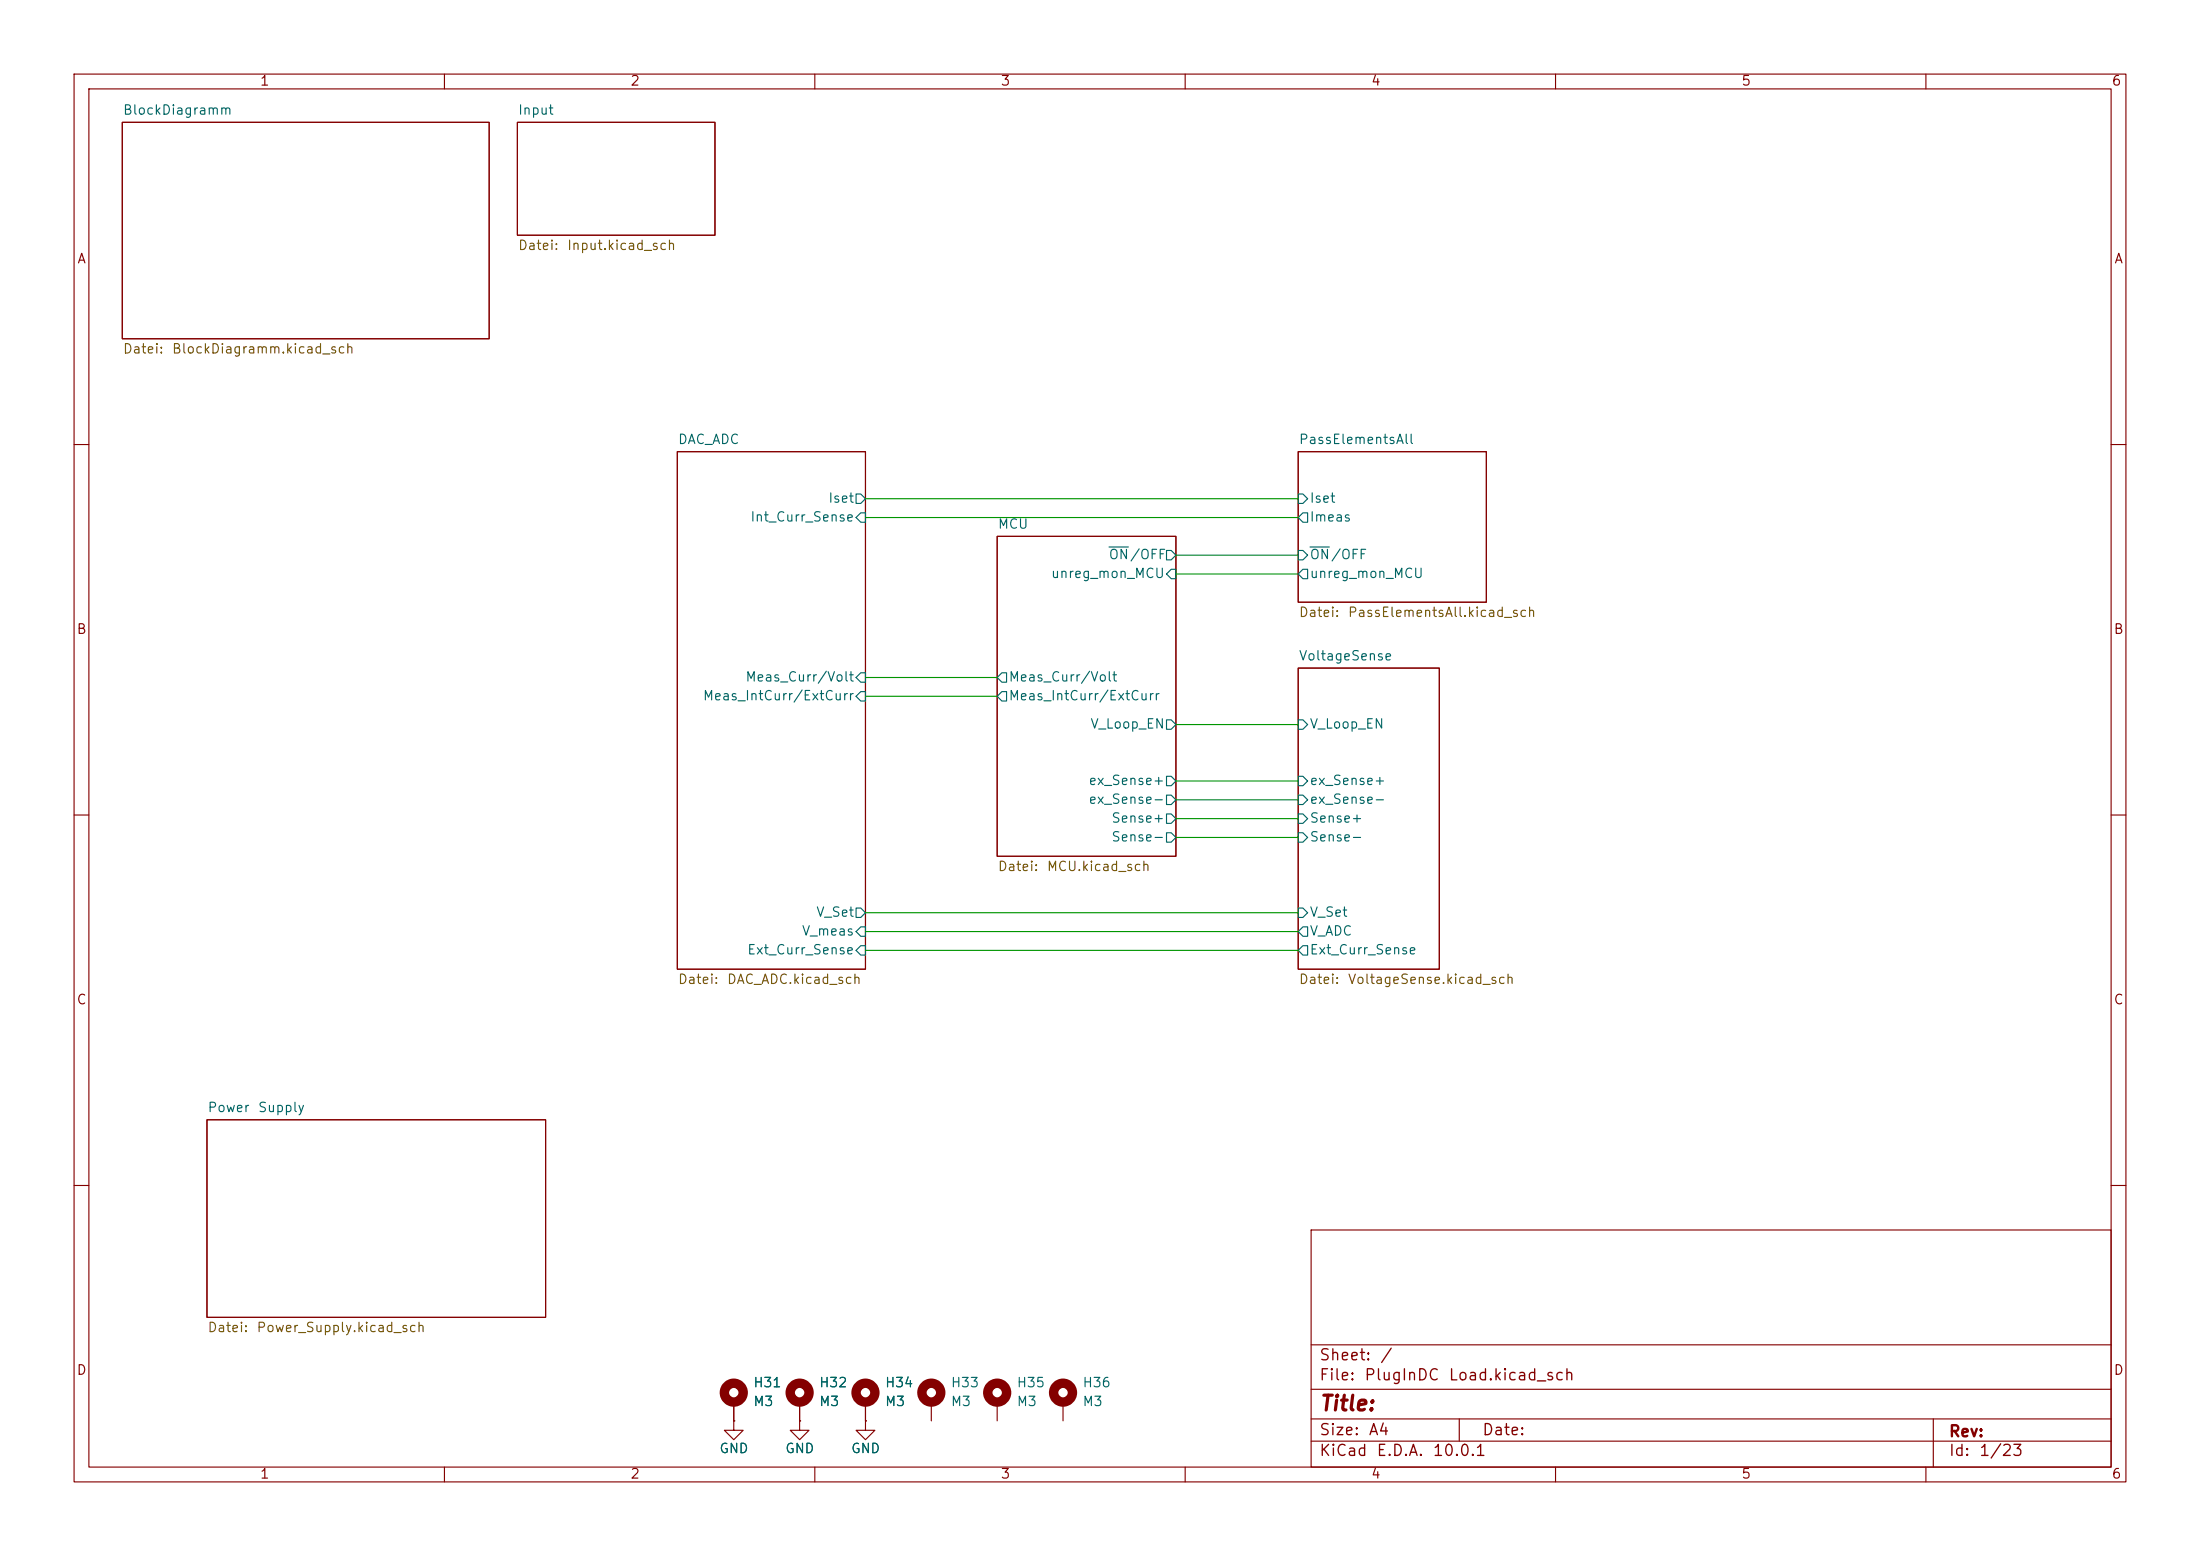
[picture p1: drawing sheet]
(kicad_sch
 (version 20260306)
 (generator "eeschema")
 (generator_version "10.0")
 (paper "A4")
 (lib_symbols
  (symbol "Mechanical:MountingHole_Pad"
   (pin_numbers (hide yes))
   (pin_names
    (offset 1.016) (hide yes)) (exclude_from_sim no) (in_bom no) (on_board yes)
   (in_pos_files yes)
   (duplicate_pin_numbers_are_jumpers no)
   (property "Reference" "H" (at 0 6.35 0) (show_name no) (do_not_autoplace no) (effects (font (size 1.27 1.27))))
   (property "Value" "MountingHole_Pad" (at 0 4.445 0) (show_name no) (do_not_autoplace no) (effects (font (size 1.27 1.27))))
   (property "Footprint" "" (at 0 0 0) (show_name no) (do_not_autoplace no) (hide yes) (effects (font (size 1.27 1.27))))
   (property "Datasheet" "" (at 0 0 0) (show_name no) (do_not_autoplace no) (hide yes) (effects (font (size 1.27 1.27))))
   (property "Description" "Mounting Hole with connection" (at 0 0 0) (show_name no) (do_not_autoplace no) (hide yes) (effects (font (size 1.27 1.27))))
   (symbol "MountingHole_Pad_0_1"
    (circle (center 0 1.27) (radius 1.27) (stroke (width 1.27) (type default)) (fill (type none))))
   (symbol "MountingHole_Pad_1_1"
    (pin input line (at 0 -2.54 90) (length 2.54) (name "1" (effects (font (size 1.27 1.27)))) (number "1" (effects (font (size 1.27 1.27))))))
   (embedded_fonts no))
  (symbol "power:GND"
   (power global)
   (pin_numbers (hide yes))
   (pin_names
    (offset 0) (hide yes)) (exclude_from_sim no) (in_bom yes) (on_board yes)
   (in_pos_files yes)
   (duplicate_pin_numbers_are_jumpers no)
   (property "Reference" "#PWR" (at 0 -6.35 0) (show_name no) (do_not_autoplace no) (hide yes) (effects (font (size 1.27 1.27))))
   (property "Value" "GND" (at 0 -3.81 0) (show_name no) (do_not_autoplace no) (effects (font (size 1.27 1.27))))
   (property "Footprint" "" (at 0 0 0) (show_name no) (do_not_autoplace no) (hide yes) (effects (font (size 1.27 1.27))))
   (property "Datasheet" "" (at 0 0 0) (show_name no) (do_not_autoplace no) (hide yes) (effects (font (size 1.27 1.27))))
   (property "Description" "Power symbol creates a global label with name \"GND\" , ground" (at 0 0 0) (show_name no) (do_not_autoplace no) (hide yes) (effects (font (size 1.27 1.27))))
   (symbol "GND_0_1"
    (polyline (pts (xy 0 0) (xy 0 -1.27) (xy 1.27 -1.27) (xy 0 -2.54) (xy -1.27 -1.27) (xy 0 -1.27)) (stroke (width 0) (type default)) (fill (type none))))
   (symbol "GND_1_1"
    (pin power_in line (at 0 0 270) (length 0) (name "" (effects (font (size 1.27 1.27)))) (number "1" (effects (font (size 1.27 1.27))))))
   (embedded_fonts no)))
 (wire
  (pts (xy 116.84 123.19) (xy 175.26 123.19))
  (stroke (width 0) (type default)))
 (wire
  (pts (xy 116.84 128.27) (xy 175.26 128.27))
  (stroke (width 0) (type default)))
 (wire
  (pts (xy 116.84 93.98) (xy 134.62 93.98))
  (stroke (width 0) (type default)))
 (wire
  (pts (xy 116.84 69.85) (xy 175.26 69.85))
  (stroke (width 0) (type default)))
 (wire
  (pts (xy 158.75 107.95) (xy 175.26 107.95))
  (stroke (width 0) (type default)))
 (wire
  (pts (xy 158.75 105.41) (xy 175.26 105.41))
  (stroke (width 0) (type default)))
 (wire
  (pts (xy 116.84 67.31) (xy 175.26 67.31))
  (stroke (width 0) (type default)))
 (wire
  (pts (xy 158.75 74.93) (xy 175.26 74.93))
  (stroke (width 0) (type default)))
 (wire
  (pts (xy 116.84 91.44) (xy 134.62 91.44))
  (stroke (width 0) (type default)))
 (wire
  (pts (xy 116.84 125.73) (xy 175.26 125.73))
  (stroke (width 0) (type default)))
 (wire
  (pts (xy 158.75 77.47) (xy 175.26 77.47))
  (stroke (width 0) (type default)))
 (wire
  (pts (xy 158.75 110.49) (xy 175.26 110.49))
  (stroke (width 0) (type default)))
 (wire
  (pts (xy 158.75 113.03) (xy 175.26 113.03))
  (stroke (width 0) (type default)))
 (wire
  (pts (xy 158.75 97.79) (xy 175.26 97.79))
  (stroke (width 0) (type default)))
 (symbol
  (lib_id "power:GND")
  (at 99.06 191.77 0)
  (unit 1)
  (body_style 1)
  (exclude_from_sim no)
  (in_bom yes)
  (on_board yes)
  (in_pos_files yes)
  (dnp no)
  (property "Reference" "#PWR0232" (at 99.06 198.12 0) (hide yes) (show_name no) (do_not_autoplace no) (effects (font (size 1.27 1.27))))
  (property "Value" "GND" (at 99.06 195.58 0) (show_name no) (do_not_autoplace no) (effects (font (size 1.27 1.27))))
  (property "Footprint" "" (at 99.06 191.77 0) (hide yes) (show_name no) (do_not_autoplace no) (effects (font (size 1.27 1.27))))
  (property "Datasheet" "" (at 99.06 191.77 0) (hide yes) (show_name no) (do_not_autoplace no) (effects (font (size 1.27 1.27))))
  (property "Description" "Power symbol creates a global label with name \"GND\" , ground" (at 99.06 191.77 0) (hide yes) (show_name no) (do_not_autoplace no) (effects (font (size 1.27 1.27))))
  (pin "1"))
 (symbol
  (lib_id "Mechanical:MountingHole_Pad")
  (at 125.73 189.23 0)
  (unit 1)
  (body_style 1)
  (exclude_from_sim no)
  (in_bom no)
  (on_board yes)
  (in_pos_files yes)
  (dnp no)
  (fields_autoplaced yes)
  (property "Reference" "H33" (at 128.27 186.6899 0) (show_name no) (do_not_autoplace no) (effects (font (size 1.27 1.27)) (justify left)))
  (property "Value" "M3" (at 128.27 189.2299 0) (show_name no) (do_not_autoplace no) (effects (font (size 1.27 1.27)) (justify left)))
  (property "Footprint" "MountingHole:MountingHole_3.2mm_M3_DIN965_Pad" (at 125.73 189.23 0) (hide yes) (show_name no) (do_not_autoplace no) (effects (font (size 1.27 1.27))))
  (property "Datasheet" "" (at 125.73 189.23 0) (hide yes) (show_name no) (do_not_autoplace no) (effects (font (size 1.27 1.27))))
  (property "Description" "Mounting Hole with connection" (at 125.73 189.23 0) (hide yes) (show_name no) (do_not_autoplace no) (effects (font (size 1.27 1.27))))
  (pin "1"))
 (symbol
  (lib_id "power:GND")
  (at 107.95 191.77 0)
  (unit 1)
  (body_style 1)
  (exclude_from_sim no)
  (in_bom yes)
  (on_board yes)
  (in_pos_files yes)
  (dnp no)
  (property "Reference" "#PWR0233" (at 107.95 198.12 0) (hide yes) (show_name no) (do_not_autoplace no) (effects (font (size 1.27 1.27))))
  (property "Value" "GND" (at 107.95 195.58 0) (show_name no) (do_not_autoplace no) (effects (font (size 1.27 1.27))))
  (property "Footprint" "" (at 107.95 191.77 0) (hide yes) (show_name no) (do_not_autoplace no) (effects (font (size 1.27 1.27))))
  (property "Datasheet" "" (at 107.95 191.77 0) (hide yes) (show_name no) (do_not_autoplace no) (effects (font (size 1.27 1.27))))
  (property "Description" "Power symbol creates a global label with name \"GND\" , ground" (at 107.95 191.77 0) (hide yes) (show_name no) (do_not_autoplace no) (effects (font (size 1.27 1.27))))
  (pin "1"))
 (symbol
  (lib_id "Mechanical:MountingHole_Pad")
  (at 107.95 189.23 0)
  (unit 1)
  (body_style 1)
  (exclude_from_sim no)
  (in_bom no)
  (on_board yes)
  (in_pos_files yes)
  (dnp no)
  (fields_autoplaced yes)
  (property "Reference" "H32" (at 110.49 186.6899 0) (show_name no) (do_not_autoplace no) (effects (font (size 1.27 1.27)) (justify left)))
  (property "Value" "M3" (at 110.49 189.2299 0) (show_name no) (do_not_autoplace no) (effects (font (size 1.27 1.27)) (justify left)))
  (property "Footprint" "MountingHole:MountingHole_3.2mm_M3_DIN965_Pad" (at 107.95 189.23 0) (hide yes) (show_name no) (do_not_autoplace no) (effects (font (size 1.27 1.27))))
  (property "Datasheet" "" (at 107.95 189.23 0) (hide yes) (show_name no) (do_not_autoplace no) (effects (font (size 1.27 1.27))))
  (property "Description" "Mounting Hole with connection" (at 107.95 189.23 0) (hide yes) (show_name no) (do_not_autoplace no) (effects (font (size 1.27 1.27))))
  (pin "1"))
 (symbol
  (lib_id "Mechanical:MountingHole_Pad")
  (at 116.84 189.23 0)
  (unit 1)
  (body_style 1)
  (exclude_from_sim no)
  (in_bom no)
  (on_board yes)
  (in_pos_files yes)
  (dnp no)
  (fields_autoplaced yes)
  (property "Reference" "H34" (at 119.38 186.6899 0) (show_name no) (do_not_autoplace no) (effects (font (size 1.27 1.27)) (justify left)))
  (property "Value" "M3" (at 119.38 189.2299 0) (show_name no) (do_not_autoplace no) (effects (font (size 1.27 1.27)) (justify left)))
  (property "Footprint" "MountingHole:MountingHole_3.2mm_M3_DIN965_Pad" (at 116.84 189.23 0) (hide yes) (show_name no) (do_not_autoplace no) (effects (font (size 1.27 1.27))))
  (property "Datasheet" "" (at 116.84 189.23 0) (hide yes) (show_name no) (do_not_autoplace no) (effects (font (size 1.27 1.27))))
  (property "Description" "Mounting Hole with connection" (at 116.84 189.23 0) (hide yes) (show_name no) (do_not_autoplace no) (effects (font (size 1.27 1.27))))
  (pin "1"))
 (symbol
  (lib_id "Mechanical:MountingHole_Pad")
  (at 99.06 189.23 0)
  (unit 1)
  (body_style 1)
  (exclude_from_sim no)
  (in_bom no)
  (on_board yes)
  (in_pos_files yes)
  (dnp no)
  (fields_autoplaced yes)
  (property "Reference" "H31" (at 101.6 186.6899 0) (show_name no) (do_not_autoplace no) (effects (font (size 1.27 1.27)) (justify left)))
  (property "Value" "M3" (at 101.6 189.2299 0) (show_name no) (do_not_autoplace no) (effects (font (size 1.27 1.27)) (justify left)))
  (property "Footprint" "MountingHole:MountingHole_3.2mm_M3_DIN965_Pad" (at 99.06 189.23 0) (hide yes) (show_name no) (do_not_autoplace no) (effects (font (size 1.27 1.27))))
  (property "Datasheet" "" (at 99.06 189.23 0) (hide yes) (show_name no) (do_not_autoplace no) (effects (font (size 1.27 1.27))))
  (property "Description" "Mounting Hole with connection" (at 99.06 189.23 0) (hide yes) (show_name no) (do_not_autoplace no) (effects (font (size 1.27 1.27))))
  (pin "1"))
 (symbol
  (lib_id "Mechanical:MountingHole_Pad")
  (at 143.51 189.23 0)
  (unit 1)
  (body_style 1)
  (exclude_from_sim no)
  (in_bom no)
  (on_board yes)
  (in_pos_files yes)
  (dnp no)
  (fields_autoplaced yes)
  (property "Reference" "H36" (at 146.05 186.6899 0) (show_name no) (do_not_autoplace no) (effects (font (size 1.27 1.27)) (justify left)))
  (property "Value" "M3" (at 146.05 189.2299 0) (show_name no) (do_not_autoplace no) (effects (font (size 1.27 1.27)) (justify left)))
  (property "Footprint" "MountingHole:MountingHole_3.2mm_M3_DIN965_Pad" (at 143.51 189.23 0) (hide yes) (show_name no) (do_not_autoplace no) (effects (font (size 1.27 1.27))))
  (property "Datasheet" "" (at 143.51 189.23 0) (hide yes) (show_name no) (do_not_autoplace no) (effects (font (size 1.27 1.27))))
  (property "Description" "Mounting Hole with connection" (at 143.51 189.23 0) (hide yes) (show_name no) (do_not_autoplace no) (effects (font (size 1.27 1.27))))
  (pin "1"))
 (symbol
  (lib_id "power:GND")
  (at 116.84 191.77 0)
  (unit 1)
  (body_style 1)
  (exclude_from_sim no)
  (in_bom yes)
  (on_board yes)
  (in_pos_files yes)
  (dnp no)
  (property "Reference" "#PWR0235" (at 116.84 198.12 0) (hide yes) (show_name no) (do_not_autoplace no) (effects (font (size 1.27 1.27))))
  (property "Value" "GND" (at 116.84 195.58 0) (show_name no) (do_not_autoplace no) (effects (font (size 1.27 1.27))))
  (property "Footprint" "" (at 116.84 191.77 0) (hide yes) (show_name no) (do_not_autoplace no) (effects (font (size 1.27 1.27))))
  (property "Datasheet" "" (at 116.84 191.77 0) (hide yes) (show_name no) (do_not_autoplace no) (effects (font (size 1.27 1.27))))
  (property "Description" "Power symbol creates a global label with name \"GND\" , ground" (at 116.84 191.77 0) (hide yes) (show_name no) (do_not_autoplace no) (effects (font (size 1.27 1.27))))
  (pin "1"))
 (symbol
  (lib_id "Mechanical:MountingHole_Pad")
  (at 134.62 189.23 0)
  (unit 1)
  (body_style 1)
  (exclude_from_sim no)
  (in_bom no)
  (on_board yes)
  (in_pos_files yes)
  (dnp no)
  (fields_autoplaced yes)
  (property "Reference" "H35" (at 137.16 186.6899 0) (show_name no) (do_not_autoplace no) (effects (font (size 1.27 1.27)) (justify left)))
  (property "Value" "M3" (at 137.16 189.2299 0) (show_name no) (do_not_autoplace no) (effects (font (size 1.27 1.27)) (justify left)))
  (property "Footprint" "MountingHole:MountingHole_3.2mm_M3_DIN965_Pad" (at 134.62 189.23 0) (hide yes) (show_name no) (do_not_autoplace no) (effects (font (size 1.27 1.27))))
  (property "Datasheet" "" (at 134.62 189.23 0) (hide yes) (show_name no) (do_not_autoplace no) (effects (font (size 1.27 1.27))))
  (property "Description" "Mounting Hole with connection" (at 134.62 189.23 0) (hide yes) (show_name no) (do_not_autoplace no) (effects (font (size 1.27 1.27))))
  (pin "1"))
 (sheet
  (at 69.85 16.51)
  (size 26.67 15.24)
  (exclude_from_sim no)
  (in_bom yes)
  (on_board yes)
  (dnp no)
  (fields_autoplaced yes)
  (stroke (width 0.1524) (type solid))
  (fill (color 0 0 0 0))
  (property "Sheetname" "Input" (at 69.85 15.7984 0) (show_name no) (do_not_autoplace no) (effects (font (size 1.27 1.27)) (justify left bottom)))
  (property "Sheetfile" "Input.kicad_sch" (at 69.85 32.3346 0) (show_name no) (do_not_autoplace no) (effects (font (size 1.27 1.27)) (justify left top))))
 (sheet
  (at 134.62 72.39)
  (size 24.13 43.18)
  (exclude_from_sim no)
  (in_bom yes)
  (on_board yes)
  (dnp no)
  (fields_autoplaced yes)
  (stroke (width 0.1524) (type solid))
  (fill (color 0 0 0 0))
  (property "Sheetname" "MCU" (at 134.62 71.6784 0) (show_name no) (do_not_autoplace no) (effects (font (size 1.27 1.27)) (justify left bottom)))
  (property "Sheetfile" "MCU.kicad_sch" (at 134.62 116.1546 0) (show_name no) (do_not_autoplace no) (effects (font (size 1.27 1.27)) (justify left top)))
  (pin "ex_Sense+" output (at 158.75 105.41 0) (effects (font (size 1.27 1.27)) (justify right)))
  (pin "ex_Sense-" output (at 158.75 107.95 0) (effects (font (size 1.27 1.27)) (justify right)))
  (pin "Sense+" output (at 158.75 110.49 0) (effects (font (size 1.27 1.27)) (justify right)))
  (pin "Sense-" output (at 158.75 113.03 0) (effects (font (size 1.27 1.27)) (justify right)))
  (pin "V_Loop_EN" output (at 158.75 97.79 0) (effects (font (size 1.27 1.27)) (justify right)))
  (pin "~{ON}{slash}OFF" output (at 158.75 74.93 0) (effects (font (size 1.27 1.27)) (justify right)))
  (pin "Meas_Curr{slash}Volt" output (at 134.62 91.44 180) (effects (font (size 1.27 1.27)) (justify left)))
  (pin "Meas_IntCurr{slash}ExtCurr" output (at 134.62 93.98 180) (effects (font (size 1.27 1.27)) (justify left)))
  (pin "unreg_mon_MCU" input (at 158.75 77.47 0) (effects (font (size 1.27 1.27)) (justify right))))
 (sheet
  (at 175.26 90.17)
  (size 19.05 40.64)
  (exclude_from_sim no)
  (in_bom yes)
  (on_board yes)
  (dnp no)
  (fields_autoplaced yes)
  (stroke (width 0.1524) (type solid))
  (fill (color 0 0 0 0))
  (property "Sheetname" "VoltageSense" (at 175.26 89.4584 0) (show_name no) (do_not_autoplace no) (effects (font (size 1.27 1.27)) (justify left bottom)))
  (property "Sheetfile" "VoltageSense.kicad_sch" (at 175.26 131.3946 0) (show_name no) (do_not_autoplace no) (effects (font (size 1.27 1.27)) (justify left top)))
  (pin "V_ADC" output (at 175.26 125.73 180) (effects (font (size 1.27 1.27)) (justify left)))
  (pin "V_Set" input (at 175.26 123.19 180) (effects (font (size 1.27 1.27)) (justify left)))
  (pin "ex_Sense+" input (at 175.26 105.41 180) (effects (font (size 1.27 1.27)) (justify left)))
  (pin "ex_Sense-" input (at 175.26 107.95 180) (effects (font (size 1.27 1.27)) (justify left)))
  (pin "Sense+" input (at 175.26 110.49 180) (effects (font (size 1.27 1.27)) (justify left)))
  (pin "Sense-" input (at 175.26 113.03 180) (effects (font (size 1.27 1.27)) (justify left)))
  (pin "Ext_Curr_Sense" output (at 175.26 128.27 180) (effects (font (size 1.27 1.27)) (justify left)))
  (pin "V_Loop_EN" input (at 175.26 97.79 180) (effects (font (size 1.27 1.27)) (justify left))))
 (sheet
  (at 175.26 60.96)
  (size 25.4 20.32)
  (exclude_from_sim no)
  (in_bom yes)
  (on_board yes)
  (dnp no)
  (fields_autoplaced yes)
  (stroke (width 0.1524) (type solid))
  (fill (color 0 0 0 0))
  (property "Sheetname" "PassElementsAll" (at 175.26 60.2484 0) (show_name no) (do_not_autoplace no) (effects (font (size 1.27 1.27)) (justify left bottom)))
  (property "Sheetfile" "PassElementsAll.kicad_sch" (at 175.26 81.8646 0) (show_name no) (do_not_autoplace no) (effects (font (size 1.27 1.27)) (justify left top)))
  (pin "Iset" input (at 175.26 67.31 180) (effects (font (size 1.27 1.27)) (justify left)))
  (pin "Imeas" output (at 175.26 69.85 180) (effects (font (size 1.27 1.27)) (justify left)))
  (pin "~{ON}{slash}OFF" input (at 175.26 74.93 180) (effects (font (size 1.27 1.27)) (justify left)))
  (pin "unreg_mon_MCU" output (at 175.26 77.47 180) (effects (font (size 1.27 1.27)) (justify left))))
 (sheet
  (at 27.94 151.13)
  (size 45.72 26.67)
  (exclude_from_sim no)
  (in_bom yes)
  (on_board yes)
  (dnp no)
  (fields_autoplaced yes)
  (stroke (width 0.1524) (type solid))
  (fill (color 0 0 0 0))
  (property "Sheetname" "Power Supply" (at 27.94 150.4184 0) (show_name no) (do_not_autoplace no) (effects (font (size 1.27 1.27)) (justify left bottom)))
  (property "Sheetfile" "Power_Supply.kicad_sch" (at 27.94 178.3846 0) (show_name no) (do_not_autoplace no) (effects (font (size 1.27 1.27)) (justify left top))))
 (sheet
  (at 16.51 16.51)
  (size 49.53 29.21)
  (exclude_from_sim no)
  (in_bom no)
  (on_board no)
  (dnp no)
  (fields_autoplaced yes)
  (stroke (width 0.1524) (type solid))
  (fill (color 0 0 0 0))
  (property "Sheetname" "BlockDiagramm" (at 16.51 15.7984 0) (show_name no) (do_not_autoplace no) (effects (font (size 1.27 1.27)) (justify left bottom)))
  (property "Sheetfile" "BlockDiagramm.kicad_sch" (at 16.51 46.3046 0) (show_name no) (do_not_autoplace no) (effects (font (size 1.27 1.27)) (justify left top))))
 (sheet
  (at 91.44 60.96)
  (size 25.4 69.85)
  (exclude_from_sim no)
  (in_bom yes)
  (on_board yes)
  (dnp no)
  (fields_autoplaced yes)
  (stroke (width 0.1524) (type solid))
  (fill (color 0 0 0 0))
  (property "Sheetname" "DAC_ADC" (at 91.44 60.2484 0) (show_name no) (do_not_autoplace no) (effects (font (size 1.27 1.27)) (justify left bottom)))
  (property "Sheetfile" "DAC_ADC.kicad_sch" (at 91.44 131.3946 0) (show_name no) (do_not_autoplace no) (effects (font (size 1.27 1.27)) (justify left top)))
  (pin "Ext_Curr_Sense" input (at 116.84 128.27 0) (effects (font (size 1.27 1.27)) (justify right)))
  (pin "Int_Curr_Sense" input (at 116.84 69.85 0) (effects (font (size 1.27 1.27)) (justify right)))
  (pin "V_meas" input (at 116.84 125.73 0) (effects (font (size 1.27 1.27)) (justify right)))
  (pin "Iset" output (at 116.84 67.31 0) (effects (font (size 1.27 1.27)) (justify right)))
  (pin "V_Set" output (at 116.84 123.19 0) (effects (font (size 1.27 1.27)) (justify right)))
  (pin "Meas_Curr{slash}Volt" input (at 116.84 91.44 0) (effects (font (size 1.27 1.27)) (justify right)))
  (pin "Meas_IntCurr{slash}ExtCurr" input (at 116.84 93.98 0) (effects (font (size 1.27 1.27)) (justify right))))
 (sheet_instances
  (path ""
   (page "1")))
 (embedded_fonts no))
